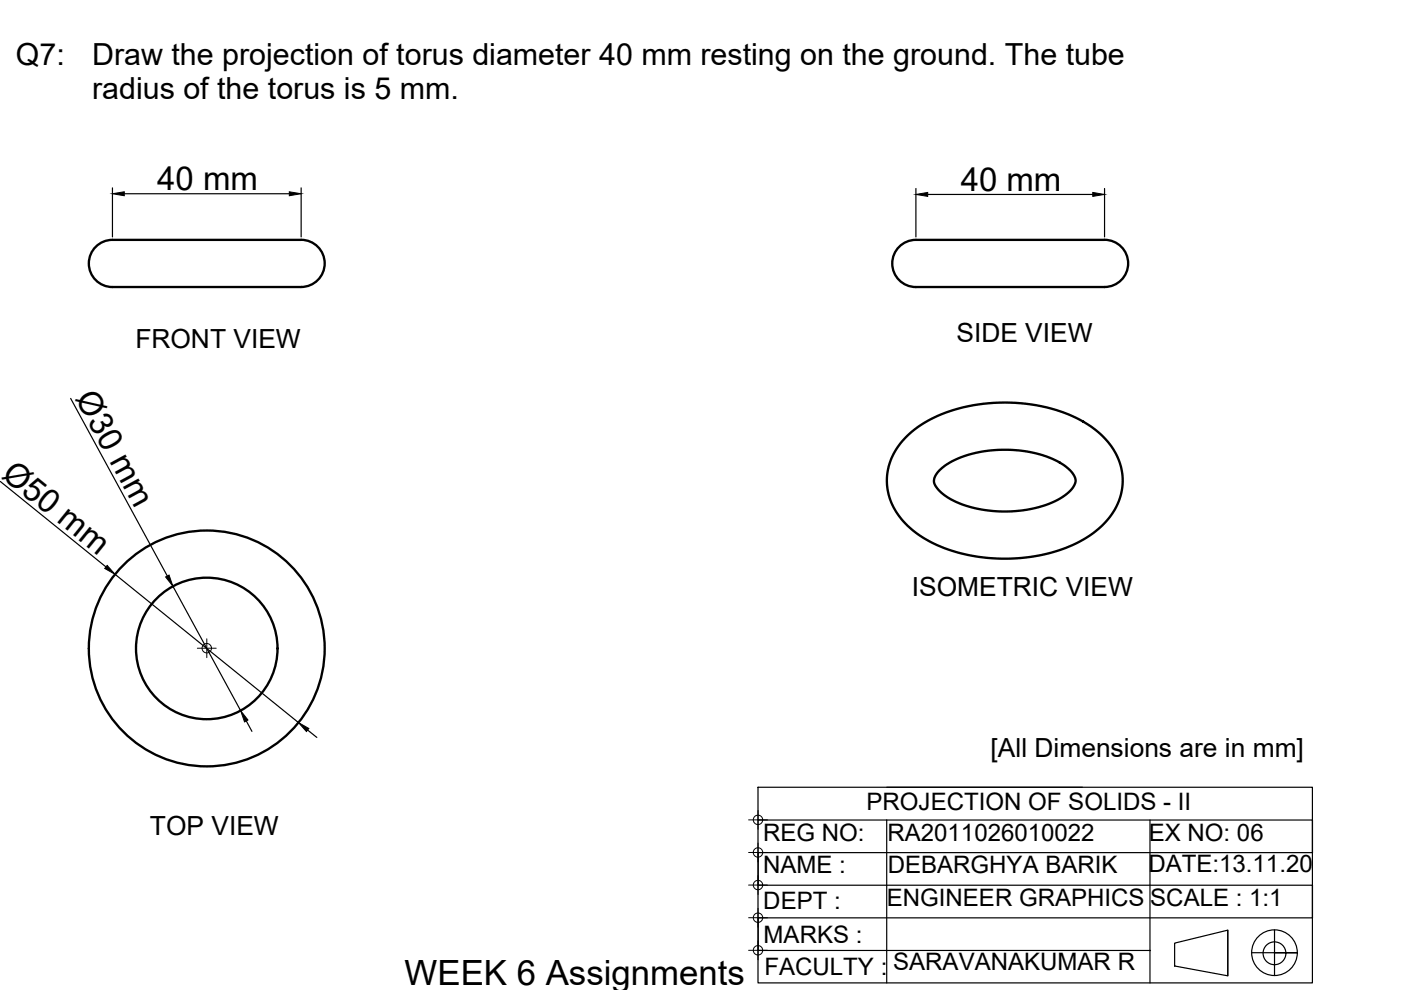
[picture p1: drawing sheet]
<svg xmlns="http://www.w3.org/2000/svg" width="297mm" height="210mm" viewBox="0 0 297 210" stroke-linecap="round" stroke-linejoin="round" font-family="sans-serif">
<!-- layer: MD_Visible -->
<g fill="none" stroke="#000" stroke-width=".5">
<path d="M63.8 50.8a5 5 0 0 1 5 5 5 5 0 0 1-5 5M63.8 50.9h-35.9a23.5 23.5 0 0 0-5.8 .3 5.1 5.1 0 0 0-3 6.1 5.1 5.1 0 0 0 5.8 3.6h38.9M190.3 52.6a6.2 6.2 0 0 1 4.9-1.7h35a24.1 24.1 0 0 1 5.7 .3 5.1 5.1 0 0 1 3.1 6.1 5.1 5.1 0 0 1-5.8 3.6h-35a23.5 23.5 0 0 1-5.8-.4 5 5 0 0 1-2.1-7.9zM192.1 92.7a28.1 28.1 0 0 1 17.6-7.2 34 34 0 0 1 21.7 5 13.9 13.9 0 0 1 6.5 12.9 15.6 15.6 0 0 1-8.7 11.3 36.3 36.3 0 0 1-32.8-.3 15.2 15.2 0 0 1-8.4-12 13 13 0 0 1 4.1-9.7zM199.2 99.7a19.6 19.6 0 0 1 12.6-4.3 22.6 22.6 0 0 1 14.4 3.7 3.7 3.7 0 0 1 1.8 3.3 8.8 8.8 0 0 1-5.3 4.3 26.6 26.6 0 0 1-21.6-1.1 6.1 6.1 0 0 1-3.1-3.5l.3-1.2z"/>
<circle cx="43.8" cy="137.5" r="15"/>
<circle cx="43.8" cy="137.5" r="25"/>
</g>
<!-- layer: 0 -->
<g fill="none" stroke="#000" stroke-width=".25">
<path d="M23.8 39.8v10.4M63.8 39.8v10.4M194.2 40v10.2M234.2 40v10.2M26.3 41.1h35M196.7 41.2h35M15 84.5l20.5 37.6M.1 102.1l22.4 18.1M24.4 121.8l38.9 31.4M36.7 124.3l14.3 26.4M52.2 152.9l1.2 2.2M65.2 154.8l2 1.6"/>
<path d="M160.7 166.9h117.6v41.5h-117.6zM160.7 173.9h117.6v6.9h-117.6v6.9h117.6v6.9h-117.6v6.9h83.2M188 173.8v34.6M188 166.9h41.5M243.8 173.9v34.5M249 200l11.3-2.8v9.7l-11.3-2.1zM260.3 197.2v9.7M270.2 197.2v9.6M265.4 202h9.7h-4.9"/>
<circle cx="270.2" cy="202" r="4.8"/>
<circle cx="270.2" cy="202.1" r="2.42"/>
</g>
<g fill="none" stroke="#000" stroke-width=".21">
<path d="M41.8 137.4h4M43.8 135.4v4M158.7 173.8h4M160.7 171.8v4M160.7 178.7v4M158.7 194.6h4M158.7 187.7h4M158.7 180.7h4M160.7 185.7v4M160.7 192.6v4M160.7 199.5v4M158.7 201.5h4"/>
<circle cx="43.8" cy="137.4" r="1"/>
<circle cx="160.7" cy="173.8" r="1"/>
<circle cx="160.7" cy="187.7" r="1"/>
<circle cx="160.7" cy="180.7" r="1"/>
<circle cx="160.7" cy="194.6" r="1"/>
<circle cx="160.7" cy="201.5" r="1"/>
</g>
<path d="M23.8 41.1l2.5-.4v.8zM61.3 40.7l2.5 .4-2.5 .4zM194.2 41.2l2.5-.4v.8zM231.7 40.8l2.5 .4-2.5 .4zM22.7 119.9l1.7 1.9-2.2-1.3zM35.1 122.3l.7-.4 .9 2.4zM51 150.7l1.6 2-.8 .4zM63.3 153.2l2.2 1.3-.5 .6z" fill="#000" stroke="#000" stroke-width=".21"/>
<text font-size="7.4" x="85.8" y="208.9">WEEK 6 Assignments</text>
<g font-size="7">
<text x="33.4" y="40.4">40 mm</text>
<text x="203.7" y="40.5">40 mm</text>
<text x="15.9" y="84.4" transform="rotate(61 15.9 84.4)">Ø30 mm</text>
<text x=".1" y="101" transform="rotate(39 .1 101)">Ø50 mm</text>
</g>
<g font-size="6.4">
<text x="3.4" y="13.7">Q7:</text>
<text x="19.5" y="13.7">Draw the projection of torus diameter 40 mm resting on the ground. The tube</text>
<text x="19.5" y="21.1">radius of the torus is 5 mm.</text>
</g>
<g font-size="5.6">
<text x="28.7" y="73.7">FRONT VIEW</text>
<text x="202.8" y="72.5">SIDE VIEW</text>
<text x="193.3" y="126.4">ISOMETRIC VIEW</text>
<text x="210" y="160.5">[All Dimensions are in mm]</text>
<text x="31.8" y="177.1">TOP VIEW</text>
</g>
<g font-size="5.1">
<text x="183.7" y="171.7">PROJECTION OF SOLIDS - II</text>
<text x="161.8" y="178.2">REG NO:</text>
<text x="188.2" y="178.3">RA2011026010022</text>
<text x="243.6" y="178.3">EX NO: 06</text>
<text x="161.8" y="185.2">NAME :</text>
<text x="188.2" y="185">DEBARGHYA BARIK</text>
<text x="243.5" y="185">DATE:13.11.20</text>
<text x="161.8" y="192.7">DEPT :</text>
<text x="188" y="192.1">ENGINEER GRAPHICS</text>
<text x="243.9" y="192.1">SCALE : 1:1</text>
<text x="161.9" y="199.9">MARKS :</text>
<text x="162.1" y="206.7">FACULTY :</text>
<text x="189.4" y="205.7">SARAVANAKUMAR R</text>
</g>
</svg>
